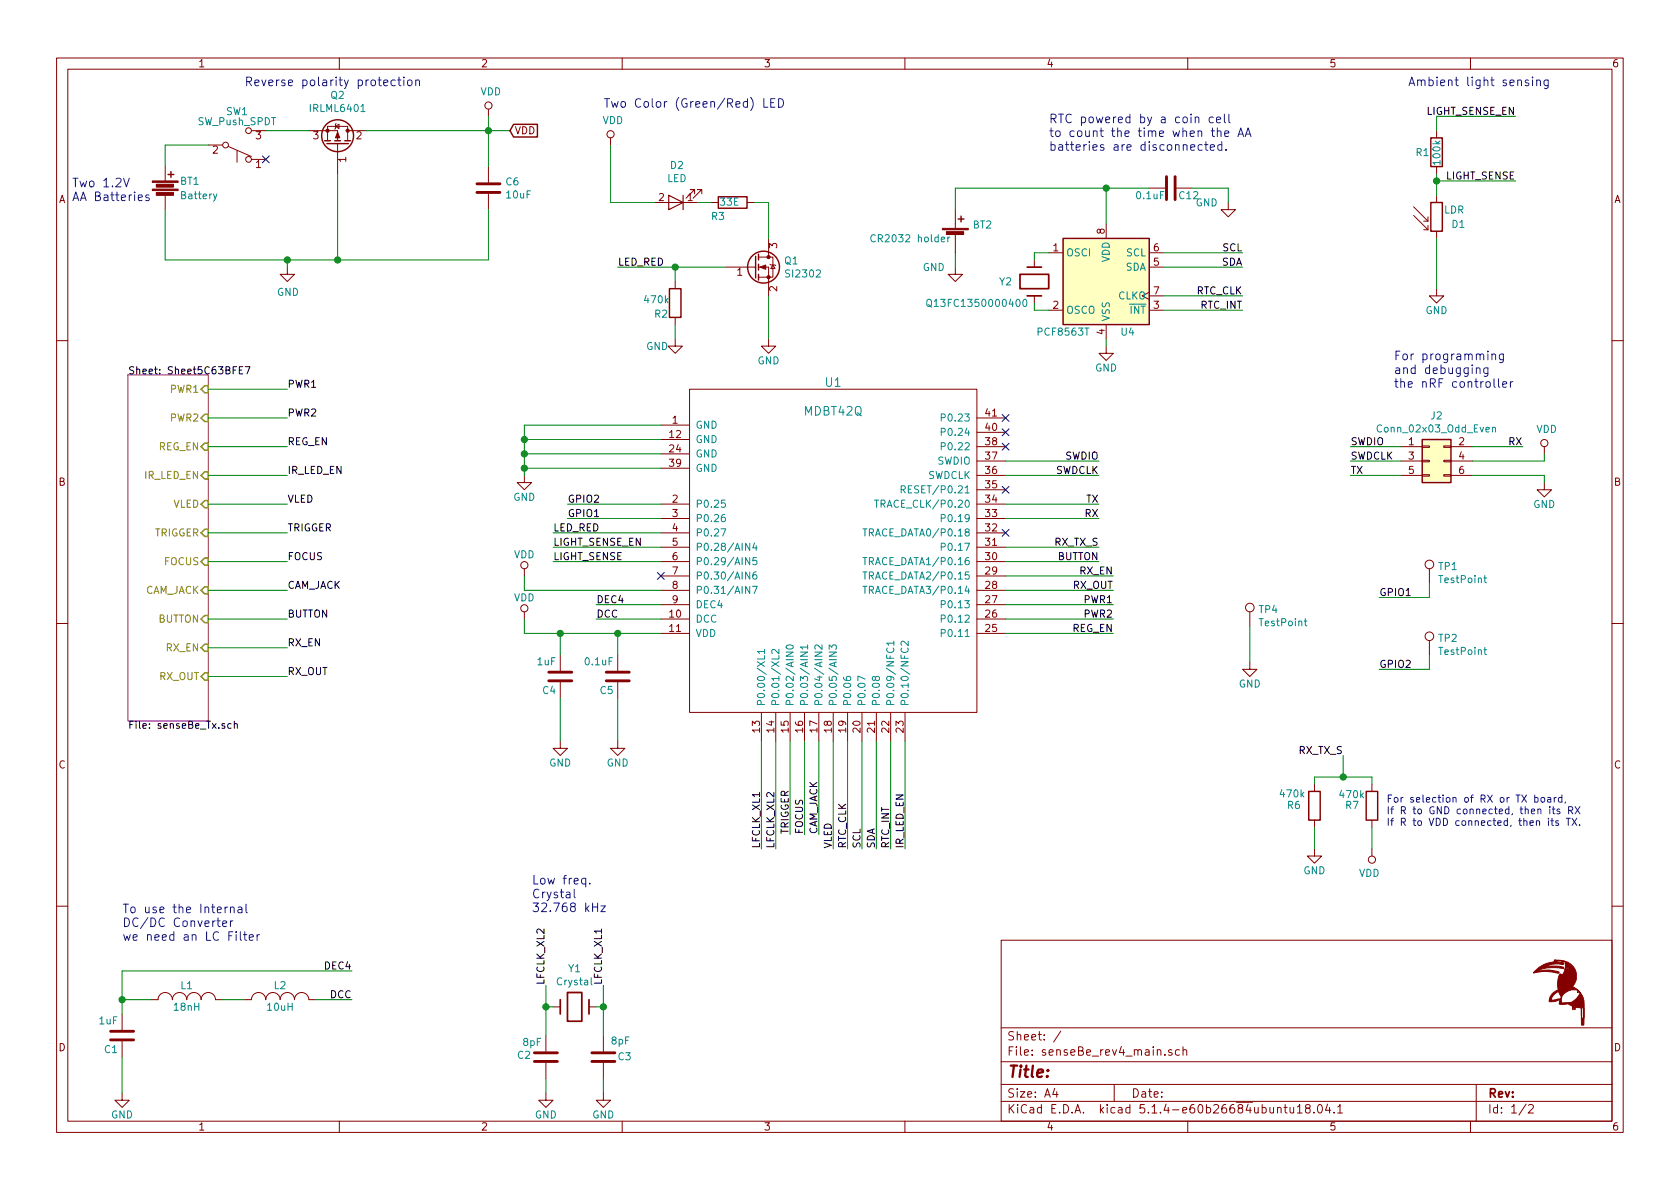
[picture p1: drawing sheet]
EESchema Schematic File Version 4
LIBS:senseBe_rev4_main-cache
EELAYER 30 0
EELAYER END
$Descr A4 11693 8268
encoding utf-8
Sheet 1 2
Title ""
Date ""
Rev ""
Comp ""
Comment1 ""
Comment2 ""
Comment3 ""
Comment4 ""
$EndDescr
Text Label 4300 1850 0    50   ~ 0
LED_RED
$Comp
L sense:GND #PWR012
U 1 1
P 5350 2350
F 0 "#PWR012" H 5350 2100 50  0001 C CNN
F 1 "GND" H 5350 2200 50  0000 C CNN
F 2 "" H 5350 2350 60  0000 C CNN
F 3 "" H 5350 2350 60  0000 C CNN
	1    5350 2350
	1    0    0    -1  
$EndComp
$Comp
L sense:R_PHOTO D1
U 1 1
P 10000 1500
F 0 "D1" H 10100 1450 50  0000 L CNN
F 1 "LDR" H 10050 1550 50  0000 L CNN
F 2 "sense_fp:LED_D5.0mm" H 9950 1500 50  0001 C CNN
F 3 "~" H 9950 1500 50  0001 C CNN
	1    10000 1500
	1    0    0    -1  
$EndComp
$Comp
L sense:GND #PWR01
U 1 1
P 10000 2000
F 0 "#PWR01" H 10000 1750 50  0001 C CNN
F 1 "GND" H 10000 1850 50  0000 C CNN
F 2 "" H 10000 2000 60  0000 C CNN
F 3 "" H 10000 2000 60  0000 C CNN
	1    10000 2000
	1    0    0    -1  
$EndComp
$Comp
L sense:LOGO #G1
U 1 1
P 10850 6900
F 0 "#G1" H 10850 6702 60  0001 C CNN
F 1 "LOGO" H 10850 7098 60  0001 C CNN
F 2 "sense_rev3_fp:LOGO" H 10850 6900 60  0001 C CNN
F 3 "" H 10850 6900 60  0001 C CNN
	1    10850 6900
	1    0    0    -1  
$EndComp
$Comp
L sense:GND #PWR021
U 1 1
P 10750 3350
F 0 "#PWR021" H 10750 3100 50  0001 C CNN
F 1 "GND" H 10750 3200 50  0000 C CNN
F 2 "" H 10750 3350 60  0000 C CNN
F 3 "" H 10750 3350 60  0000 C CNN
	1    10750 3350
	1    0    0    -1  
$EndComp
$Comp
L sense:GND #PWR08
U 1 1
P 3900 5150
F 0 "#PWR08" H 3900 4900 50  0001 C CNN
F 1 "GND" H 3900 5000 50  0000 C CNN
F 2 "" H 3900 5150 60  0000 C CNN
F 3 "" H 3900 5150 60  0000 C CNN
	1    3900 5150
	1    0    0    -1  
$EndComp
$Comp
L sense:GND #PWR09
U 1 1
P 4300 5150
F 0 "#PWR09" H 4300 4900 50  0001 C CNN
F 1 "GND" H 4300 5000 50  0000 C CNN
F 2 "" H 4300 5150 60  0000 C CNN
F 3 "" H 4300 5150 60  0000 C CNN
	1    4300 5150
	1    0    0    -1  
$EndComp
$Comp
L sense:GND #PWR05
U 1 1
P 3650 3300
F 0 "#PWR05" H 3650 3050 50  0001 C CNN
F 1 "GND" H 3650 3150 50  0000 C CNN
F 2 "" H 3650 3300 60  0000 C CNN
F 3 "" H 3650 3300 60  0000 C CNN
	1    3650 3300
	1    0    0    -1  
$EndComp
Text Label 3850 3700 0    50   ~ 0
LED_RED
Text Label 4150 4200 0    50   ~ 0
DEC4
Text Label 4150 4300 0    50   ~ 0
DCC
Text Label 7650 3200 2    50   ~ 0
SWDIO
Text Label 7650 3300 2    50   ~ 0
SWDCLK
Text Label 7650 3600 2    50   ~ 0
RX
Text Label 7650 3500 2    50   ~ 0
TX
Text Label 2450 6750 2    50   ~ 0
DEC4
Text Label 2450 6950 2    50   ~ 0
DCC
Text Label 5300 5900 1    50   ~ 0
LFCLK_XL1
Text Label 5400 5900 1    50   ~ 0
LFCLK_XL2
Text Label 10600 3100 2    50   ~ 0
RX
Text Label 9400 3300 0    50   ~ 0
TX
$Comp
L sense:C C5
U 1 1
P 4300 4700
F 0 "C5" H 4325 4800 50  0000 L CNN
F 1 "0.1uF" H 4325 4600 50  0000 L CNN
F 2 "sense_fp:C_0402_1005Metric" H 4338 4550 30  0001 C CNN
F 3 "" H 4300 4700 60  0000 C CNN
	1    4300 4700
	-1   0    0    1   
$EndComp
$Comp
L sense:C C1
U 1 1
P 850 7200
F 0 "C1" H 875 7300 50  0000 L CNN
F 1 "1uF" H 875 7100 50  0000 L CNN
F 2 "sense_fp:C_0603_1608Metric" H 888 7050 30  0001 C CNN
F 3 "" H 850 7200 60  0000 C CNN
	1    850  7200
	-1   0    0    1   
$EndComp
$Comp
L sense:INDUCTOR_SMALL L1
U 1 1
P 1300 6950
F 0 "L1" H 1300 7050 50  0000 C CNN
F 1 "18nH" H 1300 6900 50  0000 C CNN
F 2 "sense_fp:C_0603_1608Metric" H 1300 6950 60  0001 C CNN
F 3 "" H 1300 6950 60  0000 C CNN
	1    1300 6950
	1    0    0    -1  
$EndComp
$Comp
L sense:VDD #PWR06
U 1 1
P 3650 4000
F 0 "#PWR06" H 3650 3850 50  0001 C CNN
F 1 "VDD" H 3650 4150 50  0000 C CNN
F 2 "" H 3650 4000 60  0000 C CNN
F 3 "" H 3650 4000 60  0000 C CNN
	1    3650 4000
	1    0    0    -1  
$EndComp
Text Notes 4200 750  0    60   ~ 0
Two Color (Green/Red) LED
Text Notes 850  6550 0    60   ~ 0
To use the Internal \nDC/DC Converter \nwe need an LC Filter
Text Notes 9700 2700 0    60   ~ 0
For programming \nand debugging \nthe nRF controller
Text Notes 9800 600  0    60   ~ 0
Ambient light sensing
Text Label 7750 4100 2    50   ~ 0
RX_OUT
Text Label 7750 4000 2    50   ~ 0
RX_EN
$Comp
L sense:R R2
U 1 1
P 4700 2100
F 0 "R2" H 4550 2025 50  0000 L CNN
F 1 "470k" H 4475 2125 50  0000 L CNN
F 2 "sense_fp:C_0402_1005Metric" V 4630 2100 30  0001 C CNN
F 3 "" H 4700 2100 30  0000 C CNN
	1    4700 2100
	1    0    0    -1  
$EndComp
$Comp
L sense:GND #PWR011
U 1 1
P 4700 2350
F 0 "#PWR011" H 4700 2100 50  0001 C CNN
F 1 "GND" H 4575 2300 50  0000 C CNN
F 2 "" H 4700 2350 60  0000 C CNN
F 3 "" H 4700 2350 60  0000 C CNN
	1    4700 2350
	1    0    0    -1  
$EndComp
Text Label 5500 5800 1    50   ~ 0
TRIGGER
Text Label 5600 5800 1    50   ~ 0
FOCUS
Text Label 5700 5800 1    50   ~ 0
CAM_JACK
$Comp
L sense:GND #PWR02
U 1 1
P 850 7600
F 0 "#PWR02" H 850 7350 50  0001 C CNN
F 1 "GND" H 850 7450 50  0000 C CNN
F 2 "" H 850 7600 60  0000 C CNN
F 3 "" H 850 7600 60  0000 C CNN
	1    850  7600
	1    0    0    -1  
$EndComp
Text Label 10550 800  2    50   ~ 0
LIGHT_SENSE_EN
$Comp
L sense:VDD #PWR020
U 1 1
P 10750 3150
F 0 "#PWR020" H 10750 3000 50  0001 C CNN
F 1 "VDD" H 10767 3323 50  0000 C CNN
F 2 "" H 10750 3150 60  0000 C CNN
F 3 "" H 10750 3150 60  0000 C CNN
	1    10750 3150
	1    0    0    -1  
$EndComp
Text Label 7750 4200 2    50   ~ 0
PWR1
Text Label 6300 5900 1    50   ~ 0
IR_LED_EN
Text Label 7750 4400 2    50   ~ 0
REG_EN
Text Label 3850 3800 0    50   ~ 0
LIGHT_SENSE_EN
Text Label 2000 3300 0    50   ~ 0
IR_LED_EN
Text Label 2000 3100 0    50   ~ 0
REG_EN
Text Label 2000 2900 0    50   ~ 0
PWR2
Text Label 2000 2700 0    50   ~ 0
PWR1
Text Label 2000 3900 0    50   ~ 0
FOCUS
Text Label 2000 3700 0    50   ~ 0
TRIGGER
Text Label 2000 4300 0    50   ~ 0
BUTTON
$Comp
L sense:INDUCTOR_SMALL L2
U 1 1
P 1950 6950
F 0 "L2" H 1950 7050 50  0000 C CNN
F 1 "10uH" H 1950 6900 50  0000 C CNN
F 2 "sense_fp:C_0805" H 1950 6950 60  0001 C CNN
F 3 "" H 1950 6950 60  0000 C CNN
	1    1950 6950
	1    0    0    -1  
$EndComp
Text Label 3950 3600 0    50   ~ 0
GPIO1
Text Label 3950 3500 0    50   ~ 0
GPIO2
$Comp
L sense:Test_Point TP2
U 1 1
P 9950 4550
F 0 "TP2" H 10008 4668 50  0000 L CNN
F 1 "TestPoint" H 10008 4577 50  0000 L CNN
F 2 "sense_fp:Measurement_Point_Round-SMD-Pad_Small" H 10150 4550 50  0001 C CNN
F 3 "~" H 10150 4550 50  0001 C CNN
	1    9950 4550
	1    0    0    -1  
$EndComp
$Comp
L sense:Test_Point TP1
U 1 1
P 9950 4050
F 0 "TP1" H 10008 4168 50  0000 L CNN
F 1 "TestPoint" H 10008 4077 50  0000 L CNN
F 2 "sense_fp:Measurement_Point_Round-SMD-Pad_Small" H 10150 4050 50  0001 C CNN
F 3 "~" H 10150 4050 50  0001 C CNN
	1    9950 4050
	1    0    0    -1  
$EndComp
Text Label 9600 4650 0    50   ~ 0
GPIO2
Text Label 9600 4150 0    50   ~ 0
GPIO1
Text Notes 3700 6350 0    60   ~ 0
Low freq. \nCrystal\n32.768 kHz\n
$Comp
L sense:C C3
U 1 1
P 4200 7350
F 0 "C3" H 4000 7350 50  0000 L CNN
F 1 "8pF" H 4010 7240 50  0000 L CNN
F 2 "sense_fp:C_0402_1005Metric" H 4238 7200 30  0001 C CNN
F 3 "" H 4200 7350 60  0000 C CNN
	1    4200 7350
	-1   0    0    1   
$EndComp
Text Label 3800 6850 1    50   ~ 0
LFCLK_XL2
Text Label 4200 6850 1    50   ~ 0
LFCLK_XL1
$Comp
L sense:GND #PWR03
U 1 1
P 3800 7600
F 0 "#PWR03" H 3800 7350 50  0001 C CNN
F 1 "GND" H 3800 7450 50  0000 C CNN
F 2 "" H 3800 7600 60  0000 C CNN
F 3 "" H 3800 7600 60  0000 C CNN
	1    3800 7600
	1    0    0    -1  
$EndComp
$Comp
L sense:GND #PWR04
U 1 1
P 4200 7600
F 0 "#PWR04" H 4200 7350 50  0001 C CNN
F 1 "GND" H 4200 7450 50  0000 C CNN
F 2 "" H 4200 7600 60  0000 C CNN
F 3 "" H 4200 7600 60  0000 C CNN
	1    4200 7600
	1    0    0    -1  
$EndComp
Text Label 2000 4100 0    50   ~ 0
CAM_JACK
$Comp
L sense:C C4
U 1 1
P 3900 4700
F 0 "C4" H 3925 4800 50  0000 L CNN
F 1 "1uF" H 3925 4600 50  0000 L CNN
F 2 "sense_fp:C_0603_1608Metric" H 3938 4550 30  0001 C CNN
F 3 "" H 3900 4700 60  0000 C CNN
	1    3900 4700
	-1   0    0    1   
$EndComp
$Comp
L sense:VDD #PWR07
U 1 1
P 3650 4300
F 0 "#PWR07" H 3650 4150 50  0001 C CNN
F 1 "VDD" H 3650 4450 50  0000 C CNN
F 2 "" H 3650 4300 60  0000 C CNN
F 3 "" H 3650 4300 60  0000 C CNN
	1    3650 4300
	1    0    0    -1  
$EndComp
NoConn ~ 7000 2900
NoConn ~ 7000 3000
NoConn ~ 7000 3100
Text Label 7650 3800 2    50   ~ 0
RX_TX_S
Text Label 9350 5250 2    50   ~ 0
RX_TX_S
$Comp
L sense:R R7
U 1 1
P 9550 5600
F 0 "R7" H 9360 5605 50  0000 L CNN
F 1 "470k" H 9315 5680 50  0000 L CNN
F 2 "sense_fp:C_0402_1005Metric" V 9480 5600 30  0001 C CNN
F 3 "" H 9550 5600 30  0000 C CNN
	1    9550 5600
	1    0    0    -1  
$EndComp
$Comp
L sense:GND #PWR015
U 1 1
P 9150 5900
F 0 "#PWR015" H 9150 5650 50  0001 C CNN
F 1 "GND" H 9150 5750 50  0000 C CNN
F 2 "" H 9150 5900 60  0000 C CNN
F 3 "" H 9150 5900 60  0000 C CNN
	1    9150 5900
	1    0    0    -1  
$EndComp
$Comp
L sense:VDD #PWR016
U 1 1
P 9550 5900
F 0 "#PWR016" H 9550 5750 50  0001 C CNN
F 1 "VDD" H 9567 6073 50  0000 C CNN
F 2 "" H 9550 5900 60  0000 C CNN
F 3 "" H 9550 5900 60  0000 C CNN
	1    9550 5900
	-1   0    0    1   
$EndComp
Text Notes 9650 5750 0    50   ~ 0
For selection of RX or TX board,\nIf R to GND connected, then its RX\nIf R to VDD connected, then its TX.
NoConn ~ 7000 3400
Text Label 5800 5900 1    50   ~ 0
VLED
$Comp
L sense:MDBT42Q U1
U 1 1
P 5800 3600
F 0 "U1" H 5800 4550 60  0000 C CNN
F 1 "MDBT42Q" H 5800 4350 60  0000 C CNN
F 2 "sense_fp:mdbt42Q" H 5600 4700 60  0001 C CNN
F 3 "" H 5600 4700 60  0000 C CNN
	1    5800 3600
	1    0    0    -1  
$EndComp
Text Label 2000 3500 0    50   ~ 0
VLED
$Comp
L sense:Crystal Y1
U 1 1
P 4000 7000
F 0 "Y1" H 4000 7268 50  0000 C CNN
F 1 "Crystal" H 4000 7177 50  0000 C CNN
F 2 "sense_fp:Q13FC1350000400_SMD Crystals 32.768KHz" H 4000 7000 50  0001 C CNN
F 3 "" H 4000 7000 50  0000 C CNN
	1    4000 7000
	1    0    0    -1  
$EndComp
$Comp
L sense:Battery BT?
U 1 1
P 1150 1300
AR Path="/5C63BFE8/5D3649C1" Ref="BT?"  Part="1" 
AR Path="/5D3649C1" Ref="BT1"  Part="1" 
F 0 "BT1" H 1250 1350 50  0000 L CNN
F 1 "Battery" H 1250 1250 50  0000 L CNN
F 2 "sense_fp:JST_EH_S2B-EH_1x02_P2.50mm_Horizontal" H 1150 1340 60  0001 C CNN
F 3 "" V 1150 1340 60  0000 C CNN
	1    1150 1300
	1    0    0    -1  
$EndComp
Text Notes 500  1400 0    60   ~ 0
Two 1.2V \nAA Batteries
Text Notes 1700 600  0    60   ~ 0
Reverse polarity protection
$Comp
L sense:Slider_Switch_SW_2_State SW?
U 1 1
P 1650 1000
AR Path="/5C63BFE8/5D3649D8" Ref="SW?"  Part="1" 
AR Path="/5D3649D8" Ref="SW1"  Part="1" 
F 0 "SW1" H 1650 770 50  0000 C CNN
F 1 "SW_Push_SPDT" H 1650 840 50  0000 C CNN
F 2 "sense:SlideSwitch_1P2T_Straight" H 1650 1000 50  0001 C CNN
F 3 "~" H 1650 1000 50  0001 C CNN
	1    1650 1000
	1    0    0    1   
$EndComp
$Comp
L sense:VDD #PWR018
U 1 1
P 3400 800
AR Path="/5D3649EE" Ref="#PWR018"  Part="1" 
AR Path="/5C63BFE8/5D3649EE" Ref="#PWR?"  Part="1" 
F 0 "#PWR018" H 3400 650 50  0001 C CNN
F 1 "VDD" H 3417 973 50  0000 C CNN
F 2 "" H 3400 800 60  0000 C CNN
F 3 "" H 3400 800 60  0000 C CNN
	1    3400 800 
	1    0    0    -1  
$EndComp
$Comp
L sense:C C6
U 1 1
P 3400 1300
AR Path="/5D3649F4" Ref="C6"  Part="1" 
AR Path="/5C63BFE8/5D3649F4" Ref="C?"  Part="1" 
F 0 "C6" H 3515 1346 50  0000 L CNN
F 1 "10uF" H 3515 1255 50  0000 L CNN
F 2 "sense_fp:C_0805" H 3438 1150 50  0001 C CNN
F 3 "~" H 3400 1300 50  0001 C CNN
	1    3400 1300
	1    0    0    -1  
$EndComp
Text GLabel 3550 900  2    50   Input ~ 0
VDD
Text Label 2000 4500 0    50   ~ 0
RX_EN
Text Label 2000 4700 0    50   ~ 0
RX_OUT
$Comp
L sense:LED D2
U 1 1
P 4705 1400
F 0 "D2" H 4698 1145 50  0000 C CNN
F 1 "LED" H 4698 1236 50  0000 C CNN
F 2 "sense_fp:LED_D5.0mm" H 4705 1400 50  0001 C CNN
F 3 "" H 4705 1400 50  0001 C CNN
	1    4705 1400
	-1   0    0    1   
$EndComp
$Comp
L sense:Q_NMOS_GSD Q1
U 1 1
P 5250 1850
F 0 "Q1" H 5456 1896 50  0000 L CNN
F 1 "SI2302" H 5456 1805 50  0000 L CNN
F 2 "sense_fp:SOT-23" H 5450 1775 50  0001 L CIN
F 3 "" H 5250 1850 50  0001 L CNN
	1    5250 1850
	1    0    0    -1  
$EndComp
$Comp
L sense:R R3
U 1 1
P 5100 1400
F 0 "R3" V 5000 1450 50  0000 L CNN
F 1 "33E" V 5100 1350 50  0000 L CNN
F 2 "sense_fp:C_0402_1005Metric" V 5030 1400 30  0001 C CNN
F 3 "" H 5100 1400 30  0000 C CNN
	1    5100 1400
	0    -1   -1   0   
$EndComp
$Comp
L sense:VDD #PWR010
U 1 1
P 4250 1000
AR Path="/5D996D11" Ref="#PWR010"  Part="1" 
AR Path="/5C63BFE8/5D996D11" Ref="#PWR?"  Part="1" 
F 0 "#PWR010" H 4250 850 50  0001 C CNN
F 1 "VDD" H 4267 1173 50  0000 C CNN
F 2 "" H 4250 1000 60  0000 C CNN
F 3 "" H 4250 1000 60  0000 C CNN
	1    4250 1000
	1    0    0    -1  
$EndComp
Wire Wire Line
	4250 1400 4555 1400
Text Label 9400 3100 0    50   ~ 0
SWDIO
Text Label 9400 3200 0    50   ~ 0
SWDCLK
Text Label 7650 3900 2    50   ~ 0
BUTTON
Text Label 3850 3900 0    50   ~ 0
LIGHT_SENSE
$Comp
L sense:Q_PMOS_GDS Q2
U 1 1
P 2350 1000
F 0 "Q2" V 2693 1000 50  0000 C CNN
F 1 "IRLML6401" V 2602 1000 50  0000 C CNN
F 2 "sense_fp:SOT-23" H 2550 1100 50  0001 C CNN
F 3 "~" H 2350 1000 50  0001 C CNN
	1    2350 1000
	0    1    -1   0   
$EndComp
Wire Wire Line
	1150 1150 1150 1000
Wire Wire Line
	1150 1000 1450 1000
$Comp
L sense:GND #PWR017
U 1 1
P 2000 1850
AR Path="/5D3649E8" Ref="#PWR017"  Part="1" 
AR Path="/5C63BFE8/5D3649E8" Ref="#PWR?"  Part="1" 
F 0 "#PWR017" H 2000 1600 50  0001 C CNN
F 1 "GND" H 2005 1677 50  0000 C CNN
F 2 "" H 2000 1850 50  0001 C CNN
F 3 "" H 2000 1850 50  0001 C CNN
	1    2000 1850
	1    0    0    -1  
$EndComp
Wire Wire Line
	2000 1850 2000 1800
Wire Wire Line
	2000 1800 1150 1800
Wire Wire Line
	1150 1800 1150 1450
Wire Wire Line
	1850 900  2150 900 
Wire Wire Line
	2350 1200 2350 1800
Wire Wire Line
	2350 1800 2000 1800
Connection ~ 2000 1800
Wire Wire Line
	2550 900  3400 900 
Wire Wire Line
	2350 1800 3400 1800
Wire Wire Line
	3400 1800 3400 1450
Connection ~ 2350 1800
Wire Wire Line
	3400 1150 3400 900 
Connection ~ 3400 900 
Wire Wire Line
	3400 900  3550 900 
Wire Wire Line
	3400 800  3400 900 
$Sheet
S 890  2600 560  2410
U 5C63BFE8
F0 "Sheet5C63BFE7" 50
F1 "senseBe_Tx.sch" 50
F2 "PWR1" I R 1450 2700 50 
F3 "PWR2" I R 1450 2900 50 
F4 "REG_EN" I R 1450 3100 50 
F5 "IR_LED_EN" I R 1450 3300 50 
F6 "VLED" I R 1450 3500 50 
F7 "TRIGGER" I R 1450 3700 50 
F8 "FOCUS" I R 1450 3900 50 
F9 "CAM_JACK" I R 1450 4100 50 
F10 "BUTTON" I R 1450 4300 50 
F11 "RX_EN" I R 1450 4500 50 
F12 "RX_OUT" I R 1450 4700 50 
$EndSheet
Wire Wire Line
	1450 4700 2000 4700
Wire Wire Line
	1450 4500 2000 4500
Wire Wire Line
	2000 4300 1450 4300
Wire Wire Line
	1450 4100 2000 4100
Wire Wire Line
	2000 3900 1450 3900
Wire Wire Line
	1450 3700 2000 3700
Wire Wire Line
	2000 3500 1450 3500
Wire Wire Line
	1450 3300 2000 3300
Wire Wire Line
	2000 3100 1450 3100
Wire Wire Line
	1450 2900 2000 2900
Wire Wire Line
	2000 2700 1450 2700
Wire Wire Line
	3650 4300 3650 4400
Wire Wire Line
	3650 4400 3900 4400
Wire Wire Line
	4600 4300 4150 4300
Wire Wire Line
	4150 4200 4600 4200
Wire Wire Line
	4600 4100 3650 4100
Wire Wire Line
	3650 4100 3650 4000
Wire Wire Line
	4300 5150 4300 4850
Wire Wire Line
	3900 5150 3900 4850
Wire Wire Line
	3900 4550 3900 4400
Connection ~ 3900 4400
Wire Wire Line
	3900 4400 4300 4400
Wire Wire Line
	4300 4550 4300 4400
Connection ~ 4300 4400
Wire Wire Line
	4300 4400 4600 4400
Wire Wire Line
	7750 4100 7000 4100
Wire Wire Line
	7000 4000 7750 4000
Wire Wire Line
	6300 5900 6300 5150
Wire Wire Line
	6100 5150 6100 5900
Wire Wire Line
	6000 5900 6000 5150
Wire Wire Line
	5800 5150 5800 5900
Wire Wire Line
	7750 4400 7000 4400
Wire Wire Line
	5400 5150 5400 5900
Wire Wire Line
	5300 5900 5300 5150
Wire Wire Line
	7000 3200 7650 3200
Wire Wire Line
	7650 3300 7000 3300
Wire Wire Line
	7000 3500 7650 3500
Wire Wire Line
	7650 3600 7000 3600
Wire Wire Line
	3950 3600 4600 3600
Wire Wire Line
	4600 3500 3950 3500
Wire Wire Line
	7650 3900 7000 3900
Wire Wire Line
	7000 3800 7650 3800
Wire Wire Line
	5700 5800 5700 5150
Wire Wire Line
	5600 5150 5600 5800
Wire Wire Line
	5500 5800 5500 5150
Wire Wire Line
	4300 1850 4700 1850
Wire Wire Line
	4700 1950 4700 1850
Connection ~ 4700 1850
Wire Wire Line
	4700 1850 5050 1850
Wire Wire Line
	4700 2250 4700 2350
Wire Wire Line
	5350 2050 5350 2350
Wire Wire Line
	5250 1400 5350 1400
Wire Wire Line
	5350 1400 5350 1650
Wire Wire Line
	4855 1400 4950 1400
Wire Wire Line
	4250 1000 4250 1400
Text Label 10550 1250 2    50   ~ 0
LIGHT_SENSE
$Comp
L sense:R R1
U 1 1
P 10000 1050
F 0 "R1" H 9850 1050 50  0000 L CNN
F 1 "100k" V 10000 950 50  0000 L CNN
F 2 "sense_fp:C_0402_1005Metric" V 9930 1050 30  0001 C CNN
F 3 "" H 10000 1050 30  0000 C CNN
	1    10000 1050
	1    0    0    -1  
$EndComp
Wire Wire Line
	10550 800  10000 800 
Wire Wire Line
	10000 800  10000 900 
Wire Wire Line
	10000 1200 10000 1250
Wire Wire Line
	10550 1250 10000 1250
Connection ~ 10000 1250
Wire Wire Line
	10000 1250 10000 1350
Wire Wire Line
	10000 2000 10000 1650
$Comp
L sense:Conn_02x03_Odd_Even J2
U 1 1
P 9950 3200
F 0 "J2" H 10000 3517 50  0000 C CNN
F 1 "Conn_02x03_Odd_Even" H 10000 3426 50  0000 C CNN
F 2 "sense_fp:PinHeader_2x03_P2.54mm_Vertical" H 9950 3200 50  0001 C CNN
F 3 "~" H 9950 3200 50  0001 C CNN
	1    9950 3200
	1    0    0    -1  
$EndComp
Wire Wire Line
	10750 3350 10750 3300
Wire Wire Line
	10750 3300 10250 3300
Wire Wire Line
	10250 3200 10750 3200
Wire Wire Line
	10750 3200 10750 3150
Wire Wire Line
	10600 3100 10250 3100
Wire Wire Line
	9750 3100 9400 3100
Wire Wire Line
	9400 3200 9750 3200
Wire Wire Line
	9750 3300 9400 3300
Wire Wire Line
	9950 4050 9950 4150
Wire Wire Line
	9950 4150 9600 4150
Wire Wire Line
	9950 4550 9950 4650
Wire Wire Line
	9950 4650 9600 4650
$Comp
L sense:R R6
U 1 1
P 9150 5600
F 0 "R6" H 8955 5605 50  0000 L CNN
F 1 "470k" H 8900 5685 50  0000 L CNN
F 2 "sense_fp:C_0402_1005Metric" V 9080 5600 30  0001 C CNN
F 3 "" H 9150 5600 30  0000 C CNN
	1    9150 5600
	1    0    0    -1  
$EndComp
Wire Wire Line
	9150 5900 9150 5750
Wire Wire Line
	9150 5450 9150 5400
Wire Wire Line
	9550 5450 9550 5400
Wire Wire Line
	9550 5400 9350 5400
Wire Wire Line
	9550 5750 9550 5900
Wire Wire Line
	9350 5250 9350 5400
Connection ~ 9350 5400
Wire Wire Line
	9350 5400 9150 5400
$Comp
L sense:C C2
U 1 1
P 3800 7350
F 0 "C2" H 3900 7340 50  0000 L CNN
F 1 "8pF" H 3825 7250 50  0000 L CNN
F 2 "sense_fp:C_0402_1005Metric" H 3838 7200 30  0001 C CNN
F 3 "" H 3800 7350 60  0000 C CNN
	1    3800 7350
	-1   0    0    1   
$EndComp
Wire Wire Line
	4200 7600 4200 7500
Wire Wire Line
	3800 7500 3800 7600
Wire Wire Line
	3800 6850 3800 7000
Wire Wire Line
	3850 7000 3800 7000
Connection ~ 3800 7000
Wire Wire Line
	3800 7000 3800 7200
Wire Wire Line
	4200 6850 4200 7000
Wire Wire Line
	4150 7000 4200 7000
Connection ~ 4200 7000
Wire Wire Line
	4200 7000 4200 7200
Wire Wire Line
	850  7600 850  7350
Wire Wire Line
	850  7050 850  6950
Wire Wire Line
	850  6950 1050 6950
Wire Wire Line
	2450 6750 850  6750
Wire Wire Line
	850  6750 850  6950
Connection ~ 850  6950
Wire Wire Line
	1550 6950 1700 6950
Wire Wire Line
	2200 6950 2450 6950
Wire Wire Line
	3850 3700 4600 3700
Wire Wire Line
	4600 3800 3850 3800
Wire Wire Line
	3850 3900 4600 3900
Wire Wire Line
	3650 3300 3650 3250
Wire Wire Line
	3650 2950 4600 2950
Wire Wire Line
	4600 3050 3650 3050
Connection ~ 3650 3050
Wire Wire Line
	3650 3050 3650 2950
Wire Wire Line
	3650 3150 4600 3150
Connection ~ 3650 3150
Wire Wire Line
	3650 3150 3650 3050
Wire Wire Line
	4600 3250 3650 3250
Connection ~ 3650 3250
Wire Wire Line
	3650 3250 3650 3150
$Comp
L sense:Test_Point TP4
U 1 1
P 8700 4350
F 0 "TP4" H 8758 4468 50  0000 L CNN
F 1 "TestPoint" H 8758 4377 50  0000 L CNN
F 2 "sense_fp:Measurement_Point_Round-SMD-Pad_Small" H 8900 4350 50  0001 C CNN
F 3 "~" H 8900 4350 50  0001 C CNN
	1    8700 4350
	1    0    0    -1  
$EndComp
Wire Wire Line
	8700 4350 8700 4600
$Comp
L sense:GND #PWR014
U 1 1
P 8700 4600
F 0 "#PWR014" H 8700 4350 50  0001 C CNN
F 1 "GND" H 8700 4450 50  0000 C CNN
F 2 "" H 8700 4600 60  0000 C CNN
F 3 "" H 8700 4600 60  0000 C CNN
	1    8700 4600
	1    0    0    -1  
$EndComp
$Comp
L sense:Crystal Y2
U 1 1
P 7200 1950
F 0 "Y2" V 7200 1750 50  0000 C CNN
F 1 "Q13FC1350000400" V 7350 1550 50  0000 C CNN
F 2 "sense_fp:Q13FC1350000400_SMD Crystals 32.768KHz" H 7200 1950 50  0001 C CNN
F 3 "" H 7200 1950 50  0000 C CNN
	1    7200 1950
	0    1    1    0   
$EndComp
Wire Wire Line
	7700 2400 7700 2350
Wire Wire Line
	8100 1850 8650 1850
Wire Wire Line
	8100 1750 8650 1750
Wire Wire Line
	8100 2050 8650 2050
Wire Wire Line
	7700 1300 8000 1300
$Comp
L sense:C C12
U 1 1
P 8150 1300
F 0 "C12" V 8200 1350 50  0000 L CNN
F 1 "0.1uF" V 8200 1050 50  0000 L CNN
F 2 "sense_fp:C_0402_1005Metric" H 8188 1150 30  0001 C CNN
F 3 "" H 8150 1300 60  0000 C CNN
	1    8150 1300
	0    1    1    0   
$EndComp
Wire Wire Line
	8300 1300 8550 1300
Wire Wire Line
	8550 1300 8550 1400
$Comp
L sense:GND #PWR040
U 1 1
P 8550 1400
F 0 "#PWR040" H 8550 1150 50  0001 C CNN
F 1 "GND" H 8400 1400 50  0000 C CNN
F 2 "" H 8550 1400 60  0000 C CNN
F 3 "" H 8550 1400 60  0000 C CNN
	1    8550 1400
	1    0    0    -1  
$EndComp
Text Label 8650 1750 2    50   ~ 0
SCL
Text Label 8650 1850 2    50   ~ 0
SDA
Text Label 8650 2050 2    50   ~ 0
RTC_CLK
Wire Wire Line
	7200 1750 7300 1750
$Comp
L sense:PCF8563T U4
U 1 1
P 7700 1950
F 0 "U4" H 7850 1600 50  0000 C CNN
F 1 "PCF8563T" H 7400 1600 50  0000 C CNN
F 2 "sense_fp:SOIC-8_3.9x4.9mm_P1.27mm" H 7700 1950 50  0001 C CNN
F 3 "https://assets.nexperia.com/documents/data-sheet/PCF8563.pdf" H 7700 1950 50  0001 C CNN
	1    7700 1950
	1    0    0    -1  
$EndComp
Wire Wire Line
	7200 1750 7200 1800
Wire Wire Line
	7200 2100 7200 2150
Wire Wire Line
	7200 2150 7300 2150
Text Label 8650 2150 2    50   ~ 0
RTC_INT
Wire Wire Line
	8100 2150 8650 2150
$Comp
L sense:Battery_Cell BT2
U 1 1
P 6650 1650
F 0 "BT2" H 6768 1746 50  0000 L CNN
F 1 "CR2032 holder" H 6050 1650 50  0000 L CNN
F 2 "sense_fp:BatteryHolder_Keystone_3009_1x2450" V 6650 1710 50  0001 C CNN
F 3 "" V 6650 1710 50  0001 C CNN
	1    6650 1650
	1    0    0    -1  
$EndComp
$Comp
L sense:GND #PWR030
U 1 1
P 6650 1850
F 0 "#PWR030" H 6650 1600 50  0001 C CNN
F 1 "GND" H 6500 1850 50  0000 C CNN
F 2 "" H 6650 1850 60  0000 C CNN
F 3 "" H 6650 1850 60  0000 C CNN
	1    6650 1850
	1    0    0    -1  
$EndComp
Wire Wire Line
	6650 1850 6650 1750
Wire Wire Line
	6650 1450 6650 1300
Wire Wire Line
	7700 1300 7700 1550
Wire Wire Line
	6650 1300 7700 1300
Connection ~ 7700 1300
Text Notes 7300 1050 0    60   ~ 0
RTC powered by a coin cell\nto count the time when the AA\nbatteries are disconnected.
Wire Wire Line
	7000 4200 7750 4200
Wire Wire Line
	5900 5150 5900 5900
Text Label 6100 5900 1    50   ~ 0
SDA
Text Label 6000 5900 1    50   ~ 0
SCL
Wire Wire Line
	6200 5900 6200 5150
Text Label 5900 5900 1    50   ~ 0
RTC_CLK
Text Label 6200 5900 1    50   ~ 0
RTC_INT
NoConn ~ 1850 1100
NoConn ~ 4600 4000
Text Label 7750 4300 2    50   ~ 0
PWR2
Wire Wire Line
	7000 4300 7750 4300
NoConn ~ 7000 3700
$Comp
L sense:GND #PWR0101
U 1 1
P 7700 2400
F 0 "#PWR0101" H 7700 2150 50  0001 C CNN
F 1 "GND" H 7700 2250 50  0000 C CNN
F 2 "" H 7700 2400 60  0000 C CNN
F 3 "" H 7700 2400 60  0000 C CNN
	1    7700 2400
	1    0    0    -1  
$EndComp
$EndSCHEMATC
